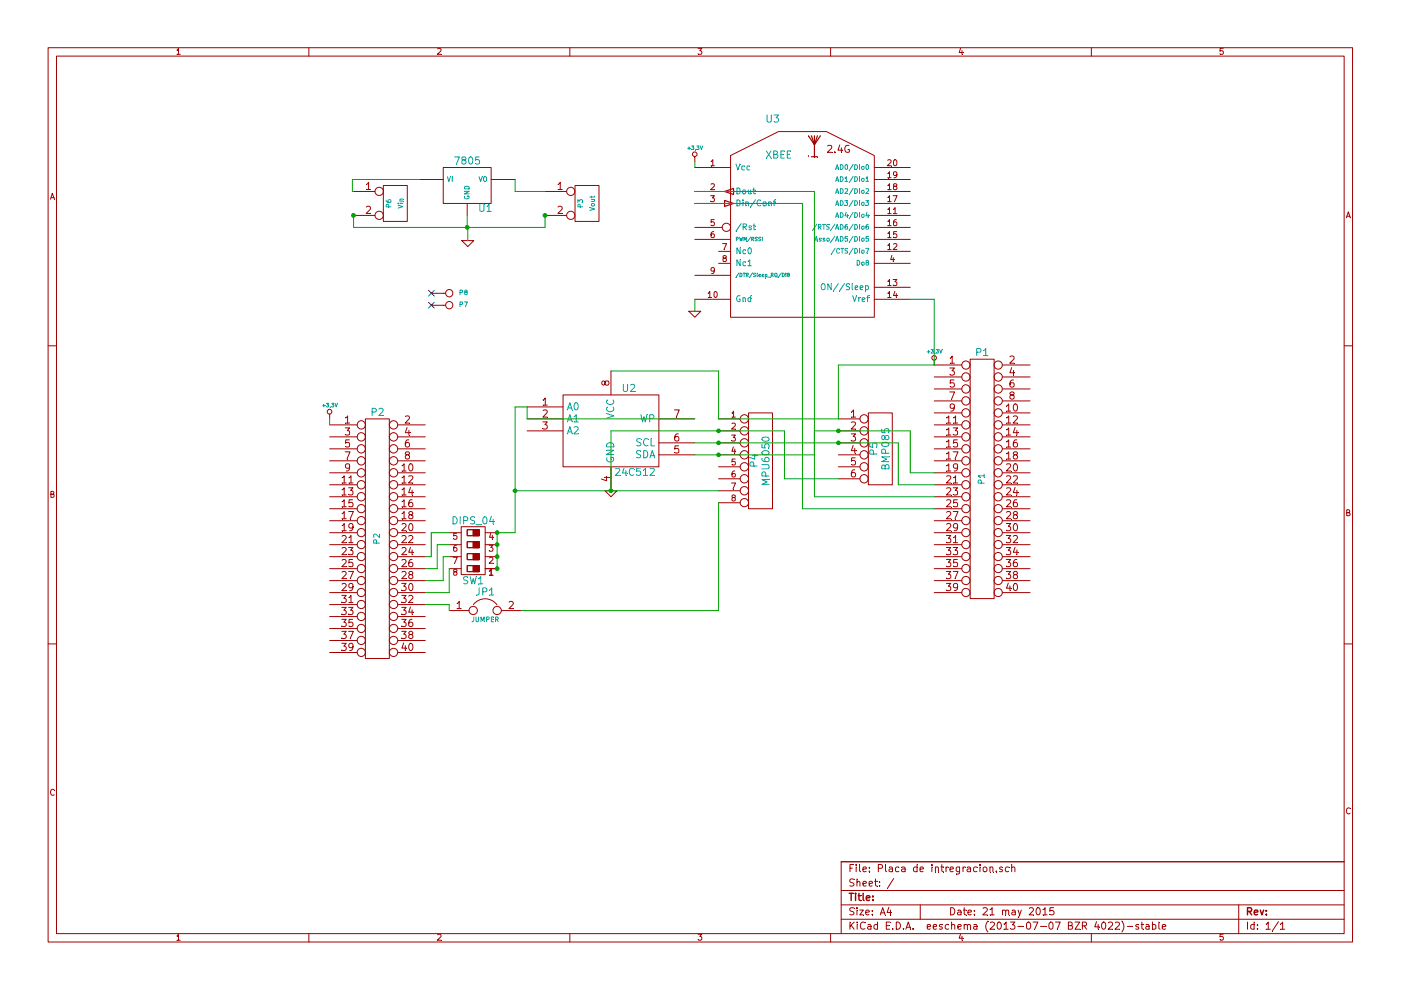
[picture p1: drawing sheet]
EESchema Schematic File Version 2
LIBS:power
LIBS:device
LIBS:transistors
LIBS:conn
LIBS:linear
LIBS:regul
LIBS:74xx
LIBS:cmos4000
LIBS:adc-dac
LIBS:memory
LIBS:xilinx
LIBS:special
LIBS:microcontrollers
LIBS:dsp
LIBS:microchip
LIBS:analog_switches
LIBS:motorola
LIBS:texas
LIBS:intel
LIBS:audio
LIBS:interface
LIBS:digital-audio
LIBS:philips
LIBS:display
LIBS:cypress
LIBS:siliconi
LIBS:opto
LIBS:atmel
LIBS:contrib
LIBS:valves
LIBS:edu-ciaa-nxp
LIBS:modules_droids
LIBS:guan
LIBS:new7805
LIBS:dips-s
LIBS:Placa de intregracion-cache
EELAYER 27 0
EELAYER END
$Descr A4 11693 8268
encoding utf-8
Sheet 1 1
Title ""
Date "21 may 2015"
Rev ""
Comp ""
Comment1 ""
Comment2 ""
Comment3 ""
Comment4 ""
$EndDescr
$Comp
L 24C512 U2
U 1 1
P 5100 3600
F 0 "U2" H 5250 3950 60  0000 C CNN
F 1 "24C512" H 5300 3250 60  0000 C CNN
F 2 "" H 5100 3600 60  0000 C CNN
F 3 "" H 5100 3600 60  0000 C CNN
	1    5100 3600
	1    0    0    -1  
$EndComp
$Comp
L CONN_20X2 P2
U 1 1
P 3150 4500
F 0 "P2" H 3150 5550 60  0000 C CNN
F 1 "P2" V 3150 4500 50  0000 C CNN
F 2 "" H 3150 4500 60  0000 C CNN
F 3 "" H 3150 4500 60  0000 C CNN
	1    3150 4500
	1    0    0    -1  
$EndComp
$Comp
L CONN_20X2 P1
U 1 1
P 8200 4000
F 0 "P1" H 8200 5050 60  0000 C CNN
F 1 "P1" V 8200 4000 50  0000 C CNN
F 2 "" H 8200 4000 60  0000 C CNN
F 3 "" H 8200 4000 60  0000 C CNN
	1    8200 4000
	1    0    0    -1  
$EndComp
$Comp
L JUMPER JP1
U 1 1
P 4050 5100
F 0 "JP1" H 4050 5250 60  0000 C CNN
F 1 "JUMPER" H 4050 5020 40  0000 C CNN
F 2 "~" H 4050 5100 60  0000 C CNN
F 3 "~" H 4050 5100 60  0000 C CNN
	1    4050 5100
	1    0    0    -1  
$EndComp
$Comp
L CONN_2 P3
U 1 1
P 4900 1700
F 0 "P3" V 4850 1700 40  0000 C CNN
F 1 "Vout" V 4950 1700 40  0000 C CNN
F 2 "" H 4900 1700 60  0000 C CNN
F 3 "" H 4900 1700 60  0000 C CNN
	1    4900 1700
	1    0    0    -1  
$EndComp
$Comp
L CONN_2 P6
U 1 1
P 3300 1700
F 0 "P6" V 3250 1700 40  0000 C CNN
F 1 "Vin" V 3350 1700 40  0000 C CNN
F 2 "" H 3300 1700 60  0000 C CNN
F 3 "" H 3300 1700 60  0000 C CNN
	1    3300 1700
	1    0    0    -1  
$EndComp
$Comp
L CONN_8 P4
U 1 1
P 6350 3850
F 0 "P4" V 6300 3850 60  0000 C CNN
F 1 "MPU6050" V 6400 3850 60  0000 C CNN
F 2 "" H 6350 3850 60  0000 C CNN
F 3 "" H 6350 3850 60  0000 C CNN
	1    6350 3850
	1    0    0    -1  
$EndComp
$Comp
L CONN_6 P5
U 1 1
P 7350 3750
F 0 "P5" V 7300 3750 60  0000 C CNN
F 1 "BMP085" V 7400 3750 60  0000 C CNN
F 2 "" H 7350 3750 60  0000 C CNN
F 3 "" H 7350 3750 60  0000 C CNN
	1    7350 3750
	1    0    0    -1  
$EndComp
$Comp
L XBEE U3
U 1 1
P 6700 2100
F 0 "U3" H 6450 3200 60  0000 C CNN
F 1 "XBEE" H 6500 2900 60  0000 C CNN
F 2 "" H 6700 2100 60  0000 C CNN
F 3 "" H 6700 2100 60  0000 C CNN
	1    6700 2100
	1    0    0    -1  
$EndComp
$Comp
L +3,3V #PWR01
U 1 1
P 2750 3500
F 0 "#PWR01" H 2750 3460 30  0001 C CNN
F 1 "+3,3V" H 2750 3610 30  0000 C CNN
F 2 "" H 2750 3500 60  0000 C CNN
F 3 "" H 2750 3500 60  0000 C CNN
	1    2750 3500
	1    0    0    -1  
$EndComp
$Comp
L +3,3V #PWR02
U 1 1
P 5800 1350
F 0 "#PWR02" H 5800 1310 30  0001 C CNN
F 1 "+3,3V" H 5800 1460 30  0000 C CNN
F 2 "" H 5800 1350 60  0000 C CNN
F 3 "" H 5800 1350 60  0000 C CNN
	1    5800 1350
	1    0    0    -1  
$EndComp
$Comp
L +3,3V #PWR03
U 1 1
P 7800 3050
F 0 "#PWR03" H 7800 3010 30  0001 C CNN
F 1 "+3,3V" H 7800 3160 30  0000 C CNN
F 2 "" H 7800 3050 60  0000 C CNN
F 3 "" H 7800 3050 60  0000 C CNN
	1    7800 3050
	1    0    0    -1  
$EndComp
$Comp
L GND #PWR04
U 1 1
P 5800 2600
F 0 "#PWR04" H 5800 2600 30  0001 C CNN
F 1 "GND" H 5800 2530 30  0001 C CNN
F 2 "" H 5800 2600 60  0000 C CNN
F 3 "" H 5800 2600 60  0000 C CNN
	1    5800 2600
	1    0    0    -1  
$EndComp
$Comp
L GND #PWR05
U 1 1
P 3905 2010
F 0 "#PWR05" H 3905 2010 30  0001 C CNN
F 1 "GND" H 3905 1940 30  0001 C CNN
F 2 "" H 3905 2010 60  0000 C CNN
F 3 "" H 3905 2010 60  0000 C CNN
	1    3905 2010
	1    0    0    -1  
$EndComp
$Comp
L 7805 U1
U 1 1
P 3900 1550
F 0 "U1" H 4050 1354 60  0000 C CNN
F 1 "7805" H 3900 1750 60  0000 C CNN
F 2 "" H 3900 1550 60  0000 C CNN
F 3 "" H 3900 1550 60  0000 C CNN
	1    3900 1550
	1    0    0    -1  
$EndComp
Wire Wire Line
	2750 3500 2750 3550
Wire Wire Line
	5800 1350 5800 1400
Wire Wire Line
	2950 1800 2950 1900
Wire Wire Line
	2950 1900 4550 1900
Wire Wire Line
	4550 1900 4550 1800
Wire Wire Line
	3900 1800 3900 1900
Connection ~ 3900 1900
Wire Wire Line
	5800 2500 5800 2600
Wire Wire Line
	3550 5050 3750 5050
Wire Wire Line
	3750 5050 3750 5100
Wire Wire Line
	7800 3050 7000 3050
Wire Wire Line
	7000 3050 7000 3500
Wire Wire Line
	7000 3500 6000 3500
Wire Wire Line
	7000 4000 6550 4000
Wire Wire Line
	6550 4000 6550 3600
Wire Wire Line
	6550 3600 5100 3600
Wire Wire Line
	5800 3700 7500 3700
Connection ~ 7000 3600
Wire Wire Line
	6800 3600 6800 3800
Wire Wire Line
	6800 3800 5800 3800
Connection ~ 7000 3700
Wire Wire Line
	4350 5100 6000 5100
Wire Wire Line
	6000 5100 6000 4200
Wire Wire Line
	6000 3500 6000 3100
Wire Wire Line
	6000 3100 5100 3100
Wire Wire Line
	5100 3600 5100 4100
Connection ~ 6000 3600
Connection ~ 6000 3700
Connection ~ 6000 3800
Wire Wire Line
	7800 4250 6700 4250
Wire Wire Line
	6700 4250 6700 1700
Wire Wire Line
	6700 1700 5800 1700
Connection ~ 4550 1800
Connection ~ 2950 1800
Wire Wire Line
	3905 2010 3905 1900
Wire Wire Line
	3905 1900 3900 1900
Wire Wire Line
	4550 1600 4300 1600
Wire Wire Line
	4300 1600 4300 1500
Wire Wire Line
	3500 1500 2940 1500
Wire Wire Line
	2940 1500 2940 1600
Wire Wire Line
	2940 1600 2950 1600
$Comp
L CONN_1 P8
U 1 1
P 3750 2450
F 0 "P8" H 3830 2450 40  0000 L CNN
F 1 "CONN_1" H 3750 2505 30  0001 C CNN
F 2 "" H 3750 2450 60  0000 C CNN
F 3 "" H 3750 2450 60  0000 C CNN
	1    3750 2450
	1    0    0    -1  
$EndComp
$Comp
L CONN_1 P7
U 1 1
P 3750 2550
F 0 "P7" H 3830 2550 40  0000 L CNN
F 1 "CONN_1" H 3750 2605 30  0001 C CNN
F 2 "" H 3750 2550 60  0000 C CNN
F 3 "" H 3750 2550 60  0000 C CNN
	1    3750 2550
	1    0    0    -1  
$EndComp
NoConn ~ 3600 2450
NoConn ~ 3600 2550
Wire Wire Line
	7800 4050 7500 4050
Wire Wire Line
	7500 4050 7500 3700
Wire Wire Line
	7800 3950 7600 3950
Wire Wire Line
	7600 3950 7600 3600
Wire Wire Line
	7600 3600 6800 3600
$Comp
L GND #PWR06
U 1 1
P 5100 4100
F 0 "#PWR06" H 5100 4100 30  0001 C CNN
F 1 "GND" H 5100 4030 30  0001 C CNN
F 2 "" H 5100 4100 60  0000 C CNN
F 3 "" H 5100 4100 60  0000 C CNN
	1    5100 4100
	1    0    0    -1  
$EndComp
Wire Wire Line
	7800 3050 7800 2500
Wire Wire Line
	7800 2500 7600 2500
Wire Wire Line
	4300 4100 6000 4100
Wire Wire Line
	4300 3400 4300 4450
Wire Wire Line
	4300 3400 4400 3400
Wire Wire Line
	4400 3400 4400 3500
Wire Wire Line
	4400 3500 5800 3500
Connection ~ 5100 4100
$Comp
L DIPS_04 SW1
U 1 1
P 3950 4600
F 0 "SW1" V 3700 4600 60  0000 C CNN
F 1 "DIPS_04" V 4200 4600 60  0000 C CNN
F 2 "" H 3950 4600 60  0000 C CNN
F 3 "" H 3950 4600 60  0000 C CNN
	1    3950 4600
	0    -1   -1   0   
$EndComp
Wire Wire Line
	3550 4950 3750 4950
Wire Wire Line
	3750 4950 3750 4750
Wire Wire Line
	3550 4850 3700 4850
Wire Wire Line
	3700 4850 3700 4650
Wire Wire Line
	3700 4650 3750 4650
Wire Wire Line
	3550 4750 3650 4750
Wire Wire Line
	3650 4750 3650 4550
Wire Wire Line
	3650 4550 3750 4550
Wire Wire Line
	3550 4650 3600 4650
Wire Wire Line
	3600 4650 3600 4450
Wire Wire Line
	3600 4450 3750 4450
Wire Wire Line
	4150 4450 4150 4750
Wire Wire Line
	4300 4450 4150 4450
Connection ~ 4300 4100
Connection ~ 4150 4450
Connection ~ 4150 4550
Connection ~ 4150 4650
Connection ~ 4150 4750
Wire Wire Line
	7800 4150 6800 4150
Wire Wire Line
	6800 4150 6800 1600
Wire Wire Line
	6800 1600 5800 1600
$EndSCHEMATC
